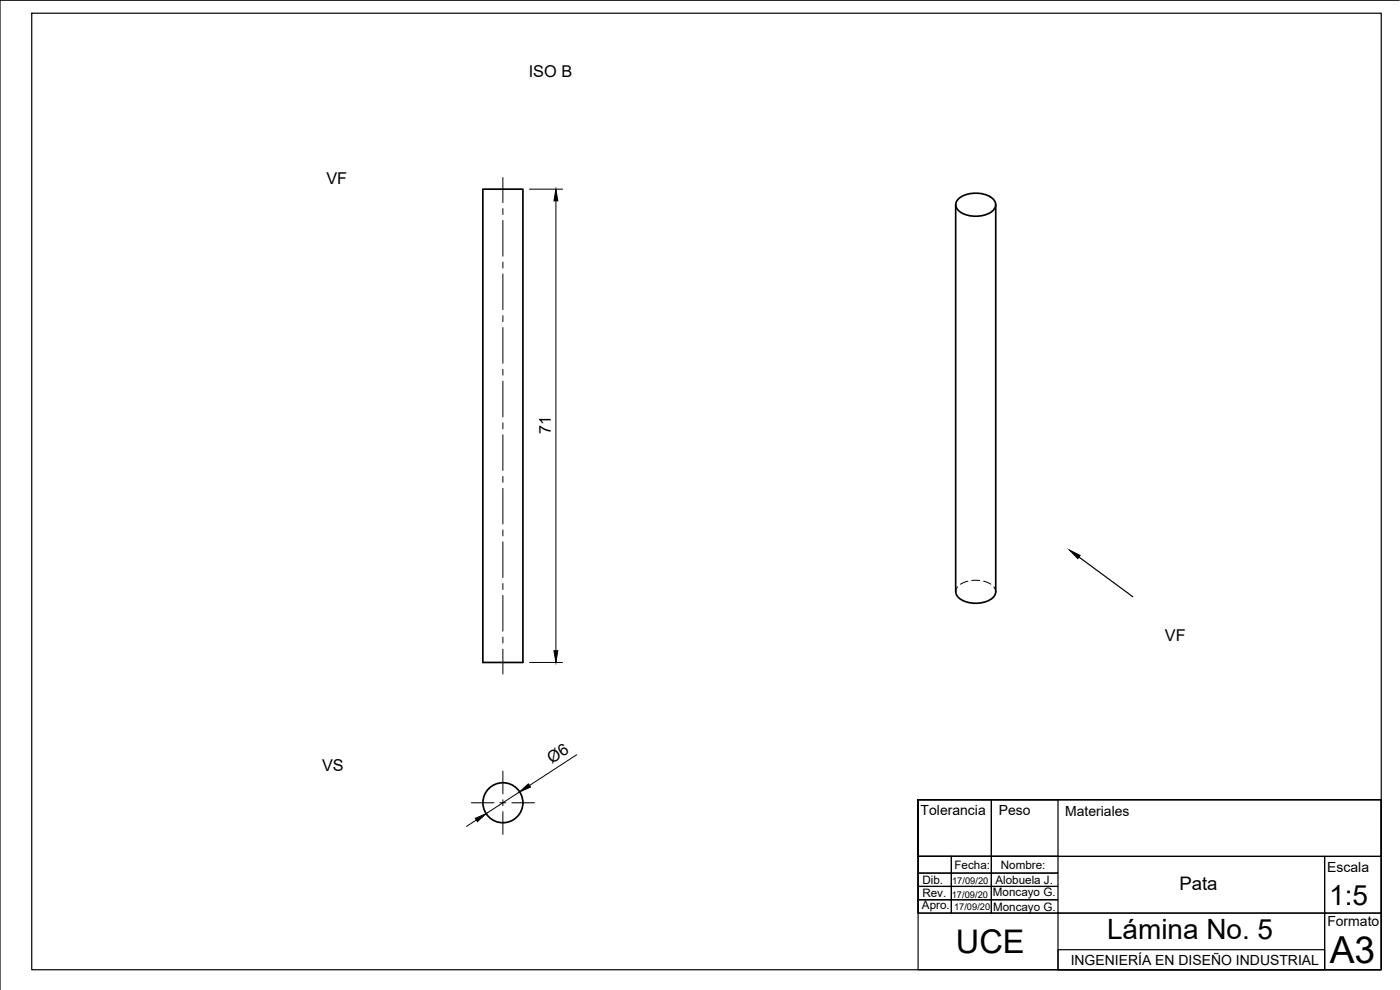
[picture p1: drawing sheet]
<svg xmlns="http://www.w3.org/2000/svg" width="420mm" height="297mm" viewBox="0 0 420 297" stroke-linecap="round" stroke-linejoin="round" font-family="sans-serif">
<!-- layer: Visible -->
<g fill="none" stroke="#000" stroke-width=".51">
<path d="M144.9 56.8h12v142h-12zM287.9 59.5a8.6 8.6 0 0 1 10.4 .5 2.47 2.47 0 0 1-1.2 3.9 8.7 8.7 0 0 1-9.7-1 2.3 2.3 0 0 1 .5-3.4zM286.8 61.4v116.1a4 4 0 0 0 3.9 3.3 8 8 0 0 0 7.8-2l.3-1.3v-116.1"/>
<circle cx="150.9" cy="240.9" r="6"/>
</g>
<!-- layer: Hidden -->
<path d="M287.4 176.1l-.6 1.5M290.5 174.4l-2.2 .9M291.6 174.2h2.4M295.2 174.4l2.2 .9M298.3 176.1l.5 1.5" fill="none" stroke="#000" stroke-width=".3"/>
<!-- layer: Sketch1 -->
<g fill="none" stroke="#000" stroke-width=".36">
<path d="M9.5 4h405v287h-405zM420 .1h-420v296.9M323.8 167.1l16.2 12M275.5 240h22v16.9h-22zM275.5 240h139v51h-139v-51v16.9h139v-16.9zM297.5 240h20v16.9h-20zM275.5 256.9h10v5.1h-10zM275.5 256.9h122v17.1h-122zM285.5 256.9h12v5.1h-12zM297.5 256.9h20v5.1h-20zM397.5 256.9h17v17.1h-17zM275.5 270h10v4h-10z"/>
<path d="M275.5 266h10v4h-10zM275.5 262h10v4h-10zM285.5 270h12v4h-12zM285.5 266h12v4h-12zM285.5 262h12v4h-12zM297.5 270h20v4h-20zM297.5 266h20v4h-20zM297.5 262h20v4h-20zM317.5 274h80v17h-80zM397.5 274h17v17h-17zM317.5 285h80v6h-80z"/>
</g>
<!-- layer: Center Lines -->
<g fill="none" stroke="#000" stroke-width=".3">
<path d="M150.9 53.3v7.5M150.9 62.6v1.8M150.9 66.2v10.7M150.9 78.6v1.8M150.9 82.2v10.7M150.9 94.7v1.8M150.9 98.3v10.7M150.9 110.8v1.8M150.9 114.4v10.7M150.9 126.9v1.8M150.9 130.4v10.7M150.9 142.9v1.8"/>
<path d="M150.9 146.5v10.7M150.9 159v1.8M150.9 162.6v10.7M150.9 175.1v1.8M150.9 178.7v10.7M150.9 191.2v1.7M150.9 194.7v7.6M150.9 231.4v6.8M150.9 240v1.8M141.4 240.9h6.9M150 240.9h1.8M150.9 243.5v6.9"/>
<path d="M153.6 240.9h6.8"/>
</g>
<!-- layer: Sketch1 -->
<path d="M321 165l3.1 1.7-.7 .9z" fill="#000" stroke="#000" stroke-width=".3"/>
<!-- layer: Dimensions -->
<path d="M158.9 56.8h9.9M166.8 60.3v134.9M158.9 198.8h9.9M156 237.6l-10.1 6.5M173.1 226.4l-14.2 9.3M143 246l-3 2" fill="none" stroke="#000" stroke-width=".3"/>
<path d="M166.8 56.8l.6 3.5h-1.2zM166.2 195.2h1.2l-.6 3.6zM156 237.6l2.6-2.4 .6 1zM142.6 245.5l3.3-1.4-2.6 2.4z" fill="#000" stroke="#000" stroke-width=".3"/>
<text font-size="11.2" x="399.1" y="289">A3</text>
<text font-size="9.8" x="286.9" y="285.9">UCE</text>
<g font-size="8.4">
<text x="398.9" y="271.5">1:5</text>
<text x="332.2" y="281.7">Lámina No. 5</text>
</g>
<text font-size="5.6" x="353.9" y="267.2">Pata</text>
<g font-size="4.9">
<text x="158.7" y="23.1">ISO B</text>
<text x="98" y="55.1">VF</text>
<text x="165.3" y="130.1" transform="rotate(-90 165.3 130.1)">71</text>
<text x="349.6" y="192.3">VF</text>
<text x="96.6" y="231.4">VS</text>
<text x="165.7" y="229.3" transform="rotate(-33 165.7 229.3)">Ø6</text>
</g>
<g font-size="4.2">
<text x="276.3" y="244.4">Tolerancia</text>
<text x="299.7" y="244.5">Peso</text>
<text x="319.7" y="244.8">Materiales</text>
<text x="398.3" y="261.7">Escala</text>
<text x="398.4" y="277.9">Formato</text>
<text x="321.3" y="289.5">INGENIERÍA EN DISEÑO INDUSTRIAL</text>
</g>
<g font-size="3.5">
<text x="286.4" y="260.8">Fecha:</text>
<text x="300.4" y="260.7">Nombre:</text>
<text x="276.8" y="269.2">Rev.</text>
<text x="276.8" y="265.2">Dib.</text>
<text x="298" y="268.9">Moncayo G.</text>
<text x="298.7" y="265.1">Alobuela J.</text>
<text x="276.7" y="272.6">Apro.</text>
<text x="298" y="273.5">Moncayo G.</text>
</g>
<g font-size="2.8">
<text x="285.6" y="269.3">17/09/20</text>
<text x="285.8" y="265.2">17/09/20</text>
<text x="286.3" y="273">17/09/20</text>
</g>
</svg>
